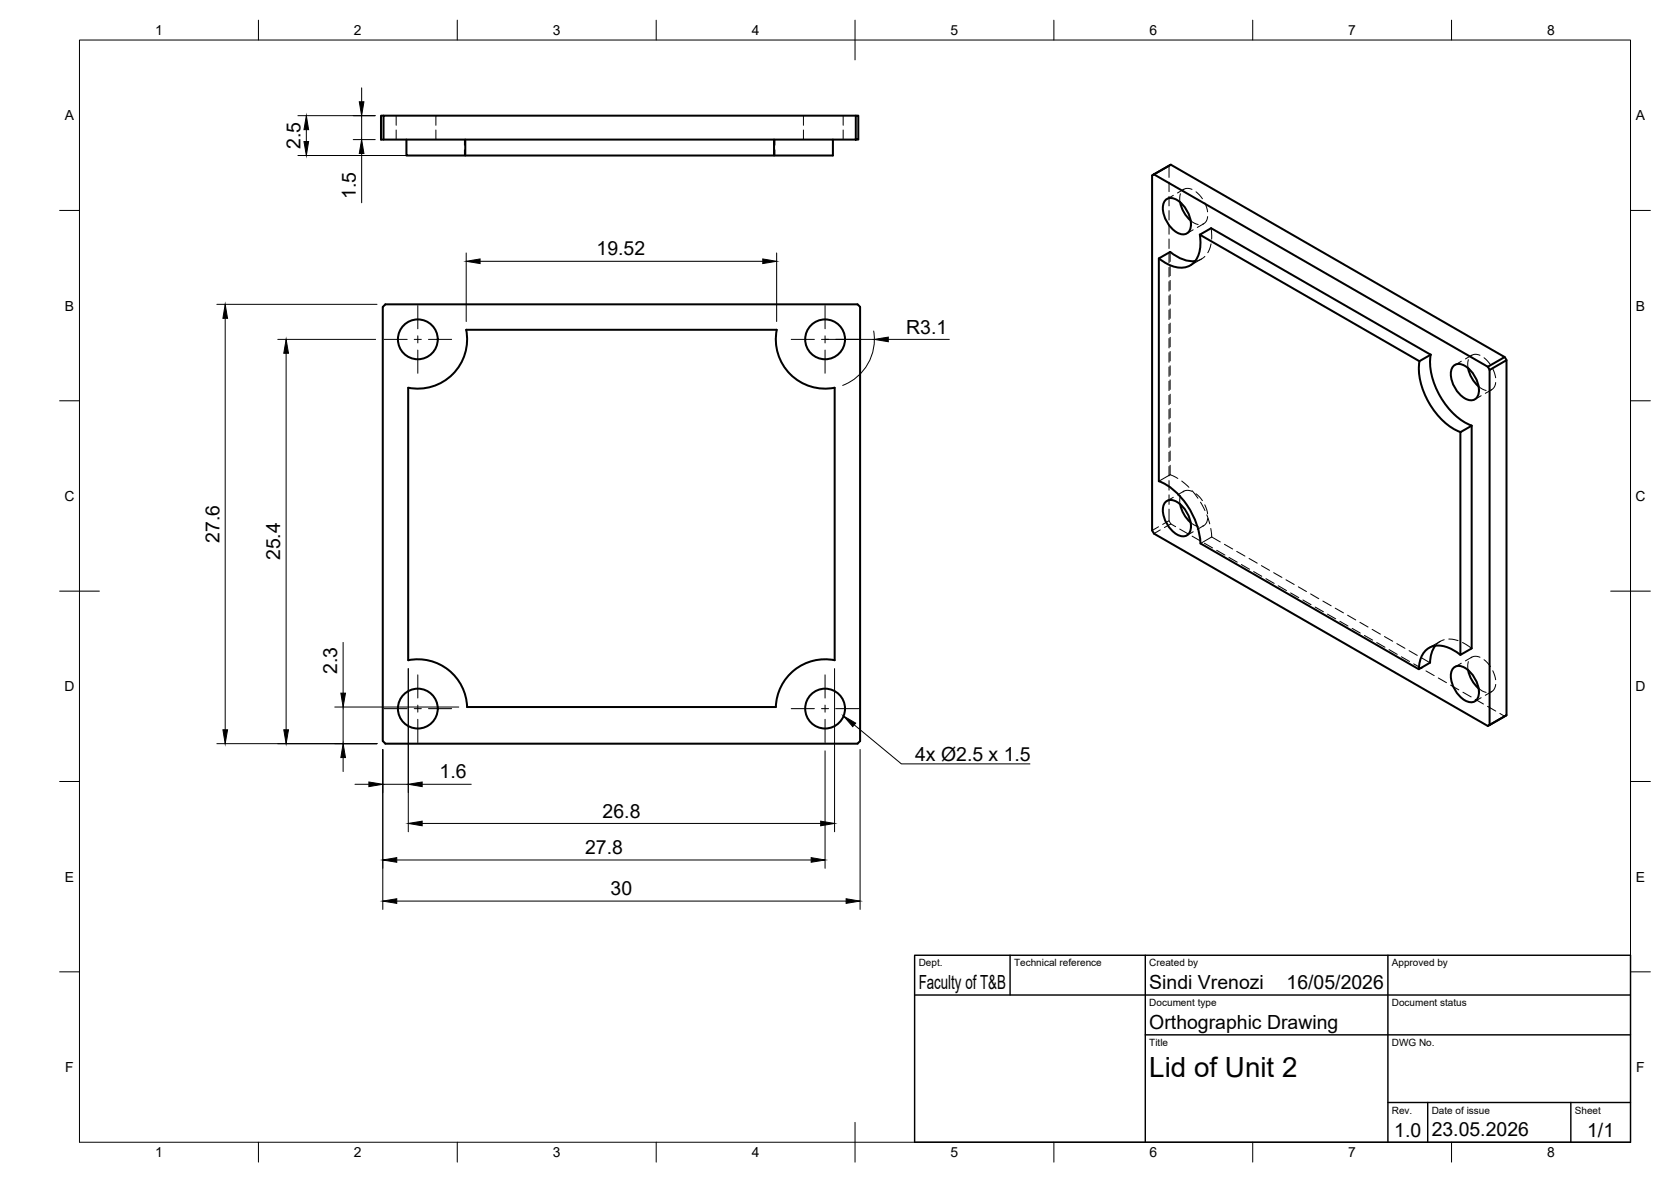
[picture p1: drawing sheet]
<svg xmlns="http://www.w3.org/2000/svg" width="420mm" height="297mm" viewBox="0 0 420 297" stroke-linecap="round" stroke-linejoin="round" font-family="sans-serif">
<!-- layer: Visible -->
<g fill="none" stroke="#000" stroke-width=".51">
<path d="M96.4 29.1h-.6v6h120v-6h-.6v6M102.2 35.1v4h14.8v-4M194.6 35.1v4h-77.6M209.4 35.1v4h-14.8M215.2 29.1h-118.8v6M289.7 44.1v89.2M290.2 43.8l4.2-2.4 83.9 48.3-4.2 2.5M290.2 43.8l83.9 48.4M290.2 43.8l-.5 .3M293 50.4a2.54 2.54 0 0 1 3.6 .3 7 7 0 0 1 2.6 7.1 2.1 2.1 0 0 1-3.3 .6 7.5 7.5 0 0 1-3.4-6.9zM294.4 41.4l-4.5 2.5M296.7 50.8a8.2 8.2 0 0 0 2.7 4.6"/>
<path d="M301.7 59a8 8 0 0 1-1.8 7.3 5.7 5.7 0 0 1-6.8-.2l-1.7-1.2M301.7 59l2.8-1.7 55.2 31.8-2.8 1.7zM96.9 76.5h118.7l.7 .6v109.1l-.7 .7h-118.7M96.9 76.5l-.6 .6-.1 109.2M294.2 63.3l-2.8 1.6v56a18.3 18.3 0 0 1 10.1 12.8l.3 2.9M294.2 63.3a8.7 8.7 0 0 0 6.3 2.3M356.9 90.7a18.4 18.4 0 0 0 6.4 15.5l2.3 1.7 1.6 .7M359.7 89.1a18.4 18.4 0 0 0 6.5 15.5l2.3 1.6 1.5 .7M365.4 92.1a2.54 2.54 0 0 1 3.6 .3 7 7 0 0 1 2.6 7.1 2.1 2.1 0 0 1-3.3 .6 7.5 7.5 0 0 1-3.4-6.9zM369.1 92.5a8.2 8.2 0 0 0 2.7 4.6M374.1 92.2l.4 .7M374.5 93l4.3-2.5v89.2l-4.3 2.5"/>
<path d="M374.5 93v89.2M378.4 89.7l.4 .8M367.2 108.6l2.8-1.6v55.9l-2.8 1.7zM289.7 133.3l.5 .8 83.9 48.3 .5-.2M293 126.2a2.54 2.54 0 0 1 3.6 .4 7 7 0 0 1 2.6 7.1 2.1 2.1 0 0 1-3.3 .6 7.5 7.5 0 0 1-3.4-6.9zM296.7 126.7a8.2 8.2 0 0 0 2.7 4.6M301.9 136.6l54.8 31.6 2.9-1.7 .3-2 1-2.2M117.4 177.7h77.7M117.4 177.7a12.4 12.4 0 0 0-14.8-11.8l.1-68.5a12.4 12.4 0 0 0 14.5-14.5h78.1a12.4 12.4 0 0 0 14.6 14.5v68.5a12.4 12.4 0 0 0-14.8 11.8M365.4 167.9a2.54 2.54 0 0 1 3.6 .4 7 7 0 0 1 2.6 7.1 2.1 2.1 0 0 1-3.3 .6 7.5 7.5 0 0 1-3.4-6.9zM367.2 164.6a8.1 8.1 0 0 0-7.1-2.1 5.6 5.6 0 0 0-3.3 5.7M369.1 168.4a8.2 8.2 0 0 0 2.7 4.6"/>
<path d="M378.6 179.9l-4.3 2.4M378.8 179.7l-.2 .2M96.3 186.2l.6 .7"/>
<circle cx="105.1" cy="85.3" r="5"/>
<circle cx="207.5" cy="85.3" r="5"/>
<circle cx="105.1" cy="178.1" r="5"/>
<circle cx="207.5" cy="178.1" r="5"/>
</g>
<!-- layer: Hidden -->
<g fill="none" stroke="#000" stroke-width=".25">
<path d="M99.6 29.1v2.4M99.6 32.7v2.4M109.6 29.1v2.4M109.6 32.7v2.4M116.8 35.1v1.4M116.8 37.7v1.4M117 35.1v1.4M117 37.7v1.4M194.6 35.1v1.4M194.6 37.7v1.4M194.8 35.1v1.4M194.8 37.7v1.4"/>
<path d="M202 29.1v2.4M202 32.7v2.4M212 29.1v2.4M212 32.7v2.4M291.3 43.2l-1.6 .9M293.9 41.6l-1.6 1M293.9 41.6v3M293.9 45.8v2.4M293.9 49.3v2.4M293.9 52.9v2.4M293.9 56.5v2.4M294.2 41.5l-.3 .1"/>
<path d="M295 49.1l-1.6 .9M296.8 48.7l-.2 1 .1 1.1M297.7 47.6l-1.6 .9M299.4 55.4l.9 .7 1 .3M299.7 47.6l-1.3-.3-.9 .4M300 57.7l-1.6 1M300.7 48.2l1.6 1.8M302.6 56.2l-1.5 1M302.9 51l.7 2.2M303.7 54.4l-.4 1.3-.9 .6M304.5 57.3l.2 2.8M293.9 60.1v2.3"/>
<path d="M293.9 63.6v2.4M293.9 67.2v2.4M293.9 70.8v2.4M293.9 74.3v2.4M293.9 77.9v2.4M294.2 63.3v2.4M294.2 66.9v2.4M294.2 70.5v2.4M294.2 74v2.4M294.2 77.6v2.4M302.1 65.1l-2.8 1.6M303 64.4l-1.3 .9-1.2 .3"/>
<path d="M304.5 61.3l-.8 2.2M293.9 81.5v2.4M293.9 85.1v2.3M293.9 88.6v2.4M293.9 92.2v2.4M293.9 95.8v2.4M293.9 99.4v2.3M294.2 81.2v2.4M294.2 84.8v2.4M294.2 88.3v2.4M294.2 91.9v2.4M294.2 95.5v2.4"/>
<path d="M294.2 99v2.4M367.4 90.8l-1.6 .9M369.2 90.4l-.2 1 .1 1.1M370.1 89.3l-1.6 .9M371.8 97.1l.9 .7 1 .3M372.1 89.3l-1.2-.3-1 .4M372.4 99.4l-1.6 1M373.1 89.9l1.7 1.8M375.1 97.9l-1.6 1M375.3 92.7l.8 2.2M376.1 96.1l-.4 1.3-.8 .6M293.9 102.9v2.4"/>
<path d="M293.9 106.5v2.4M293.9 110.1v2.4M293.9 113.7v2.3M293.9 117.2v2.4M294.2 119.3l1.9 .9M294.2 102.6v2.4M294.2 106.2v2.4M294.2 109.8v2.3M294.2 113.3v2.4M294.2 116.9v2.4M294.2 119.3l-2.8 1.6M291.3 132.4l-1.6 .9"/>
<path d="M291.7 133.2l-1.5 .9M293.9 120.8v2.4M293.9 124.4v2.4M293.9 127.9v3M294.4 131.7l-.5-.8-1.6 .9M294.4 131.7l-1.6 .9M294.4 131.7l1.2 .7M295 125l-1.6 .9M296.6 133l2.1 1.1M296.8 124.6l-.2 1 .1 1.1M297.1 120.9l1.8 1.6M297.7 123.5l-1.6 .9"/>
<path d="M299.4 131.3l.9 .6 1 .4M299.7 123.5l-1.3-.3-.9 .4M299.7 123.3l1.5 1.9M299.7 134.7l2.1 1.2M300 133.6l-1.6 1M300.7 124.1l1.6 1.7M301.9 126.2l1.1 2.1M302.6 132.1l-1.5 .9M302.8 136.5l2.1 1.2M302.9 126.9l.7 2.2M303.4 129.4l.8 2.2M303.7 130.3l-.4 1.2-.9 .7"/>
<path d="M304.4 132.8l.3 2.1M304.7 134.9l2.1 1.3M304.7 134.9l-2.8 1.7M305.9 138.3l2.1 1.2M307.9 136.8l2 1.2M311 138.6l2 1.1M309 140.1l2.1 1.2M312.1 141.9l2.1 1.2M314.1 140.3l2 1.2M315.2 143.6l2.1 1.2M317.2 142.1l2 1.2M318.3 145.4l2.1 1.2"/>
<path d="M320.3 143.9l2 1.2M321.4 147.2l2.1 1.2M323.3 145.7l2.1 1.2M324.5 149l2.1 1.2M326.5 147.5l2 1.2M327.6 150.8l2 1.2M329.5 149.3l2.1 1.2M330.7 152.6l2.1 1.1M332.6 151.1l2.1 1.1M333.8 154.3l2.1 1.2M335.7 152.8l2.1 1.2M336.9 156.1l2 1.2"/>
<path d="M338.8 154.6l2.1 1.2M340 157.9l2 1.2M341.9 156.4l2.1 1.2M343.1 159.7l2 1.2M345 158.2l2.1 1.2M348.1 160l2.1 1.1M346.2 161.5l2 1.2M349.3 163.2l2 1.3M351.2 161.7l2.1 1.2M352.4 165l2 1.2M354.3 163.5l2.1 1.2M355.5 166.8l2 1.2"/>
<path d="M357.4 165.3l2.2 1.2M358.5 168.6l2.1 1.2M361.7 170.4l2 1.2M362.1 161.2l-2.8 1.6M363.1 160.8l-1.4 .6-.8 .9M364.3 160.6l2.3 .4M364.7 172.2l2.1 1.2M367.4 166.7l-1.6 .9M367.7 161.5l2.3 1.4M367.8 174l2.1 1.1M369.2 166.3l-.2 1 .1 1.1M370.1 165.1l-1.6 1"/>
<path d="M370.9 175.7l2.1 1.2M371.8 173l.9 .6 1 .4M372.1 165.2l-1.2-.3-1 .4M372.4 175.3l-1.6 1M373.1 165.8l1.7 1.7M374 177.5l2.1 1.2M375.1 173.8l-1.6 .9M375.3 168.6l.8 2.2M376.1 172l-.4 1.3-.8 .6M377.1 179.3l1.2 .7M378.6 179.9l-.3 .1M375.7 181.5l-1.6 .9"/>
<path d="M378.3 180l-1.6 .9"/>
</g>
<!-- layer: BORDER -->
<g fill="none" stroke="#000" stroke-width=".25">
<path d="M20 10.1h390v276.9h-390zM65 5.1v5M115 5.1v5M165 5.1v5M215 5.1v10M265 5.1v5M315 5.1v5M365 5.1v5M15 52.9h5M410 52.9h5M15 100.7h5M410 100.7h5"/>
<path d="M15 148.6h10M405 148.6h10M15 196.4h5M410 196.4h5M15 244.2h5M410 244.2h5M65 287v5M115 287v5M165 287v5M215 282.1v9.9M265 287v5M315 287v5"/>
<path d="M365 287v5"/>
</g>
<!-- layer: TITLEBLOCK -->
<path d="M230 240.1h180v46.9h-180zM230 250h180M254 240.1v9.9M288 240.1v46.9M349 240.1v46.9M288 260.1h122M349 277.1h61M359 277.1v9.9M395 277.1v9.9" fill="none" stroke="#000" stroke-width=".36"/>
<!-- layer: Smart Centers -->
<g fill="none" stroke="#000" stroke-width=".25">
<path d="M105.1 76.8v5.8M207.5 76.8v5.8M96.6 85.3h5.8M104.2 85.3h1.7M105.1 84.4v1.8M105.1 88v5.8M107.7 85.3h5.9M198.9 85.3h5.9M206.6 85.3h1.7M207.5 84.4v1.8M207.5 88v5.8M210.1 85.3h5.8"/>
<path d="M96.6 178.1h5.8M104.2 178.1h1.7M105.1 169.6v5.8M105.1 177.2v1.8M107.7 178.1h5.9M198.9 178.1h5.9M206.6 178.1h1.7M207.5 169.6v5.8M207.5 177.2v1.8M210.1 178.1h5.8M105.1 180.8v5.8M207.5 180.8v5.8"/>
</g>
<!-- layer: FD_Dimensions -->
<g fill="none" stroke="#000" stroke-width=".25">
<path d="M74.9 29.1h19.4M74.9 39.1h40M77 32.6v3M88.8 35.1h5.5M90.9 22.1v3.5M90.9 29.1v6M90.9 38.6v12.4M54.5 76.5h40.3M56.6 80v103.4M117.2 63.6v17.2M120.7 65.7h71.1M195.3 63.6v17.2"/>
<path d="M69.8 85.3h24.6M71.9 88.8v94.6M207.5 85.3h12.4M219.7 83.2a12.4 12.4 0 0 1-7.8 13.7M223.4 85.3h15.3M84.2 177.7h31.2M86.3 161.4v12.8M86.3 177.7v9.2M102.7 168v41M209.8 168v41M54.5 186.9h40.3M86.3 190.4v3.5"/>
<path d="M89.3 197.1h3.5M96.2 188.3v40.2M96.2 197.1h6.5M106.2 197.1h12.3M207.5 188.7v29.5M216.3 188.3v40.2M99.8 216.1h104.2M106.2 206.9h100.2M99.8 226.4h112.9"/>
</g>
<g fill="#000" stroke="#000" stroke-width=".25">
<path d="M76.4 35.6h1.2l-.6 3.5zM77 29.1l.6 3.5h-1.2zM90.3 25.6h1.2l-.6 3.5zM90.9 35.1l.6 3.5h-1.2zM56.6 76.5l.6 3.5h-1.2zM117.2 65.7l3.5-.6v1.1zM191.8 65.1l3.5 .6-3.5 .5zM71.9 85.3l.6 3.5h-1.1zM219.9 85.3l3.5-.6v1.2zM85.7 174.2h1.2l-.6 3.5zM56 183.4h1.2l-.6 3.5zM71.4 183.4h1.1l-.6 3.5z"/>
<path d="M86.3 186.9l.6 3.5h-1.2zM92.8 196.5l3.4 .6-3.4 .6zM102.7 197.1l3.5-.6v1.2zM96.2 216.1l3.6-.6v1.2zM102.7 206.9l3.5-.5v1.1zM204 215.5l3.5 .6-3.5 .6zM206.4 206.4l3.4 .5-3.4 .6zM96.2 226.4l3.6-.5v1.1zM212.7 225.9l3.6 .5-3.6 .6z"/>
</g>
<!-- layer: Hole Notes -->
<path d="M212.1 179.9l3.1 1.8-.8 .9z" fill="#000" stroke="#000" stroke-width=".25"/>
<path d="M214.8 182.2l11.9 9.8h32.3" fill="none" stroke="#000" stroke-width=".25"/>
<text font-size="7" x="289" y="270.6">Lid of Unit 2</text>
<g font-size="4.9">
<text x="75.6" y="37.5" transform="rotate(-90 75.6 37.5)">2.5</text>
<text x="89.5" y="50.1" transform="rotate(-90 89.5 50.1)">1.5</text>
<text x="150" y="64.2">19.52</text>
<text x="227.9" y="83.8">R3.1</text>
<text x="55.2" y="136.4" transform="rotate(-90 55.2 136.4)">27.6</text>
<text x="70.5" y="140.8" transform="rotate(-90 70.5 140.8)">25.4</text>
<text x="84.8" y="169.4" transform="rotate(-90 84.8 169.4)">2.3</text>
<text x="230.1" y="191.3">4x Ø2.5 x 1.5</text>
<text x="110.5" y="195.6">1.6</text>
<text x="151.5" y="205.5">26.8</text>
<text x="147.1" y="214.7">27.8</text>
<text x="153.5" y="225">30</text>
<text x="231" y="248.5">Faculty of T&amp;B</text>
<text x="289" y="248.5">Sindi Vrenozi</text>
<text x="323.5" y="248.5">16/05/2026</text>
<text x="289" y="258.6">Orthographic Drawing</text>
<text x="350.6" y="285.7">1.0</text>
<text x="360" y="285.5">23.05.2026</text>
<text x="399.1" y="285.7">1/1</text>
</g>
<g font-size="3.5">
<text x="39" y="8.8">1</text>
<text x="89" y="8.8">2</text>
<text x="139" y="8.8">3</text>
<text x="189" y="8.8">4</text>
<text x="239" y="8.8">5</text>
<text x="289" y="8.8">6</text>
<text x="339" y="8.8">7</text>
<text x="389" y="8.8">8</text>
<text x="16.3" y="30.2">A</text>
<text x="411.3" y="30.2">A</text>
<text x="16.3" y="78">B</text>
<text x="411.3" y="78">B</text>
<text x="16.2" y="125.9">C</text>
<text x="411.2" y="125.9">C</text>
<text x="16.2" y="173.7">D</text>
<text x="411.2" y="173.7">D</text>
<text x="16.3" y="221.6">E</text>
<text x="411.3" y="221.6">E</text>
<text x="16.4" y="269.4">F</text>
<text x="411.4" y="269.4">F</text>
<text x="39" y="290.8">1</text>
<text x="89" y="290.8">2</text>
<text x="139" y="290.8">3</text>
<text x="189" y="290.8">4</text>
<text x="239" y="290.8">5</text>
<text x="289" y="290.8">6</text>
<text x="339" y="290.8">7</text>
<text x="389" y="290.8">8</text>
</g>
<g font-size="2.5">
<text x="231" y="242.9">Dept.</text>
<text x="255" y="242.9">Technical reference</text>
<text x="289" y="242.9">Created by</text>
<text x="350" y="242.9">Approved by</text>
<text x="289" y="252.8">Document type</text>
<text x="350" y="252.8">Document status</text>
<text x="289" y="262.9">Title</text>
<text x="350" y="262.9">DWG No.</text>
<text x="350" y="279.9">Rev.</text>
<text x="360" y="279.9">Date of issue</text>
<text x="396" y="279.9">Sheet</text>
</g>
</svg>
